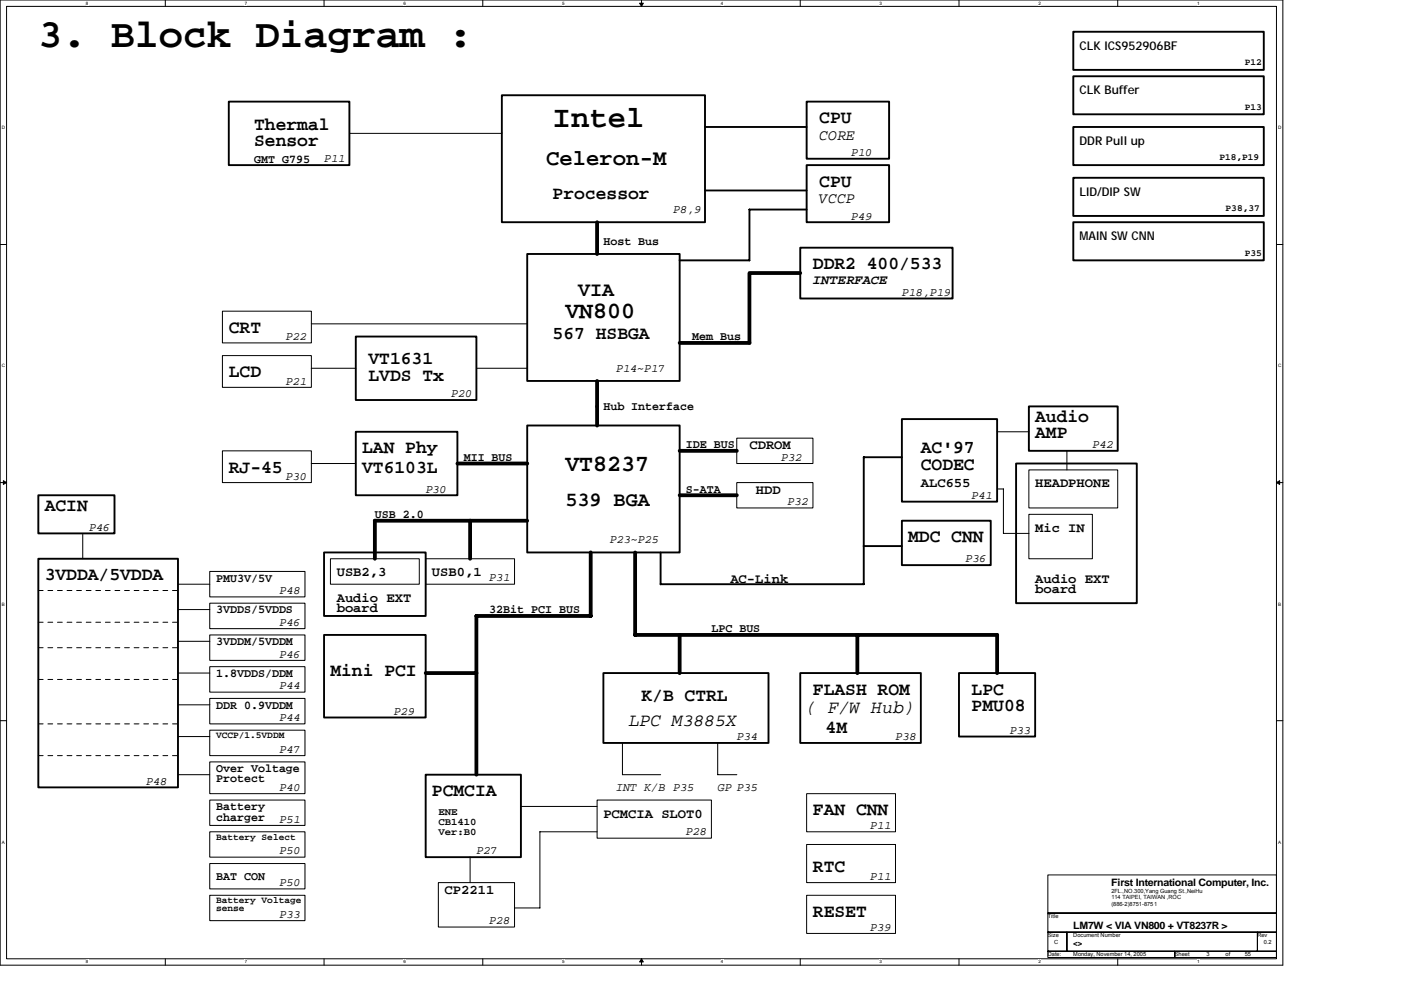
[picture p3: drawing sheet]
<svg xmlns="http://www.w3.org/2000/svg" width="297mm" height="210mm" viewBox="0 0 297 210" stroke-linecap="round" stroke-linejoin="round" font-family="sans-serif">
<path d="M0 0h272v204.6h-272zM1.4 1.4h269.2v201.9h-269.2z" fill="none" stroke="#000" stroke-width=".21"/>
<g fill="#fff">
<path d="M18.2 .1h.6v1.1h-.6z"/>
<path d="M18.2 203.4h.6v1.1h-.6z"/>
</g>
<path d="M35 0v1.4M35 203.3v1.3" fill="none" stroke="#000" stroke-width=".21"/>
<g fill="#fff">
<path d="M51.9 .1h.5v1.1h-.5z"/>
<path d="M51.9 203.4h.5v1.1h-.5z"/>
</g>
<path d="M68.7 0v1.4M68.7 203.3v1.3" fill="none" stroke="#000" stroke-width=".21"/>
<g fill="#fff">
<path d="M85.5 .1h.6v1.1h-.6z"/>
<path d="M85.5 203.4h.6v1.1h-.6z"/>
</g>
<path d="M102.4 0v1.4M102.4 203.3v1.3" fill="none" stroke="#000" stroke-width=".21"/>
<g fill="#fff">
<path d="M119.2 .1h.5v1.1h-.5z"/>
<path d="M119.2 203.4h.5v1.1h-.5z"/>
</g>
<path d="M136 0v1.4M136 203.3v1.3" fill="none" stroke="#000" stroke-width=".21"/>
<path d="M135.6 .7h.8l-.4 .7zM136 203.3l.4 .7h-.8z" fill="#000" stroke="#000" stroke-width=".21"/>
<g fill="#fff">
<path d="M152.8 .1h.6v1.1h-.6z"/>
<path d="M152.8 203.4h.6v1.1h-.6z"/>
</g>
<path d="M169.7 0v1.4M169.7 203.3v1.3" fill="none" stroke="#000" stroke-width=".21"/>
<g fill="#fff">
<path d="M186.5 .1h.5v1.1h-.5z"/>
<path d="M186.5 203.4h.5v1.1h-.5z"/>
</g>
<path d="M203.3 0v1.4M203.3 203.3v1.3" fill="none" stroke="#000" stroke-width=".21"/>
<g fill="#fff">
<path d="M220.2 .1h.5v1.1h-.5z"/>
<path d="M220.2 203.4h.5v1.1h-.5z"/>
</g>
<path d="M237 0v1.4M237 203.3v1.3" fill="none" stroke="#000" stroke-width=".21"/>
<g fill="#fff">
<path d="M253.8 .1h.5v1.1h-.5z"/>
<path d="M253.8 203.4h.5v1.1h-.5z"/>
<path d="M.4 26.6h.7v1h-.7z"/>
<path d="M271 26.6h.6v1h-.6z"/>
<path d="M.4 77.1h.7v1h-.7z"/>
<path d="M271 77.1h.6v1h-.6z"/>
</g>
<path d="M0 51.8h1.4M270.6 51.8h1.4" fill="none" stroke="#000" stroke-width=".21"/>
<g fill="#fff">
<path d="M.4 127.6h.6v1h-.6z"/>
<path d="M271 127.6h.6v1h-.6z"/>
</g>
<path d="M0 102.3h1.4M270.6 102.3h1.4" fill="none" stroke="#000" stroke-width=".21"/>
<path d="M.7 101.9l.7 .4-.7 .4zM270.6 102.3l.7-.4v.8z" fill="#000" stroke="#000" stroke-width=".21"/>
<g fill="#fff">
<path d="M.4 178h.6v1.1h-.6z"/>
<path d="M271 178h.6v1.1h-.6z"/>
</g>
<g fill="none" stroke="#000" stroke-width=".21">
<path d="M74.1 28.3h32.3M47.2 66h18.8v6.7h-18.8zM47.2 75.4h18.8v6.7h-18.8zM66 78.1h9.4M66 68.7h45.8M101 78.1h10.8M47.2 95.6h18.8v6.7h-18.8zM66 98.3h9.4M156.2 92.9h16.2v5.4h-16.2zM211.4 91.5h6.7M218.1 99.6h18.9v8.1h-18.9zM226.2 95.6v4"/>
<path d="M17.5 113.1v5.4M70.1 118.5h18.8v5.4h-18.8zM90.3 118.5h18.8v5.4h-18.8zM156.2 102.3h16.2v5.4h-16.2zM211.4 103.7h1.4l-.1 9.4h5.5M218.1 109.1h13.5v9.4h-13.5zM37.7 123.9h6.8M37.7 129.2h6.8M37.7 136h6.8M44.5 121.2h20.2v5.4h-20.2zM44.5 127.9h20.2v5.4h-20.2zM44.5 134.6h20.2v5.4h-20.2z"/>
<path d="M0 152.8h1.4M37.7 156.2h6.8M37.7 149.4h6.8M37.7 142.7h6.8M44.5 148.1h20.2v5.4h-20.2zM44.5 154.8h20.2v5.4h-20.2zM44.5 141.4h20.2v5.3h-20.2zM132 157.5v6.8h8.1M152.2 157.5v6.8h4M270.6 152.8h1.4M37.7 164.3h6.8M44.5 176.4h20.2v5.3h-20.2z"/>
<path d="M44.5 169.6h20.2v5.4h-20.2zM44.5 161.5h20.2v6.8h-20.2zM110.4 171h16.2M126.6 169.6h24.2v8.1h-24.2zM126.6 176.4h-12.1v16.1h-5.4M171 168.3h18.9v8.1h-18.9zM171 179h18.9v8.1h-18.9zM44.5 183.1h20.2v5.4h-20.2zM44.5 189.8h20.2v5.4h-20.2zM92.9 187.1h16.2v9.5h-16.2zM99.7 181.7v5.5M171 189.8h18.9v8.1h-18.9z"/>
<path d="M222.2 185.5h48.4v8.1h-48.4zM222.2 193.6h48.4v4h-48.4zM222.2 197.6h4v4.1h-4zM226.2 197.6h40.4v4.1h-40.4zM266.6 197.6h4v4.1h-4zM222.2 201.7h26.9v1.3h-26.9zM249.1 201.7h21.5v1.3h-21.5z"/>
</g>
<path d="M8.1 125.2h29.7M8.1 131.9h29.7M8.1 137.3h29.7M8.1 153.5h29.7M8.1 144.1h29.7M8.1 160.2h29.7" fill="none" stroke="#000" stroke-width=".21" stroke-dasharray="1 1 1 1 1 1 1 1"/>
<g fill="none" stroke="#000" stroke-width=".4">
<path d="M227.6 6.7h40.3v8.1h-40.3zM227.6 16.2h40.3v8h-40.3zM48.5 21.5h25.6v13.5h-25.6zM106.4 20.2h43.1v26.9h-43.1zM149.5 26.9h21.5M171 21.5h17.5v12.2h-17.5zM171 35h17.5v12.1h-17.5zM227.6 26.9h40.3v8.1h-40.3zM227.6 37.7h40.3v8.1h-40.3zM111.8 53.8h32.3v27h-32.3zM144.1 55.2h14.8M149.5 40.4h21.5"/>
<path d="M158.9 44.4h12.1M158.9 44.4v10.8M169.7 52.5h32.3v10.8h-32.3zM227.6 47.1h40.3v8.1h-40.3zM75.4 71.4h25.6v13.4h-25.6zM75.4 91.5h21.6v13.5h-21.6zM111.8 90.2h32.3v26.9h-32.3zM191.2 88.9h20.2v17.5h-20.2zM191.2 96.9h-8.1l.1 27h-43.1v-6.8M215.4 98.3h25.6v29.6h-25.6zM218.1 86.2h18.9v9.4h-18.9zM8.1 118.5h29.6v48.4h-29.6z"/>
<path d="M8.1 105h16.2v8.1h-16.2zM68.7 117.1h21.6v13.5h-21.6zM183.1 115.8h8.1M191.2 110.4h18.9v9.4h-18.9zM68.7 134.6h21.6v17.5h-21.6zM127.9 142.7h35v14.8h-35zM169.7 142.7h25.5v14.8h-25.5zM203.3 142.7h16.2v13.5h-16.2zM90.3 164.3h20.1v17.4h-20.1z"/>
</g>
<g fill="none" stroke="#000" stroke-width=".8">
<path d="M126.6 47.1v6.8M169.7 57.9h-10.8v14.8h-14.8M97 98.3h14.8M126.6 80.8v9.4M144.1 95.6h12.1M99.7 110.4v8.1M111.8 110.4h-32.3v8.1M125.2 117.1l.1 13.5h-24.3M134.7 117.1v17.5h76.7M144.1 105h12.1M101 130.6v33.7M144.1 134.6v8.1"/>
<path d="M181.8 134.6v8.1M211.4 134.6v8.1M90.3 142.7h10.7"/>
</g>
<text font-size="8.6" x="8.1" y="9.9">3. Block Diagram :</text>
<text font-size="6.5" x="117.2" y="26.9">Intel</text>
<g font-size="5">
<text x="119.9" y="67.5">VN800</text>
<text x="119.9" y="99.8">VT8237</text>
</g>
<text font-size="4.7" x="115.8" y="34.9">Celeron-M</text>
<g font-size="4.3">
<text x="122.6" y="62.8">VIA</text>
<text x="119.9" y="107.3">539 BGA</text>
</g>
<g font-size="3.9">
<text x="53.9" y="27.5">Thermal</text>
<text x="173.7" y="26.1">CPU</text>
<text x="53.9" y="30.9">Sensor</text>
<text x="173.7" y="39.6">CPU</text>
<text x="117.2" y="42.3">Processor</text>
<text x="172.4" y="57.1">DDR2 400/533</text>
<text x="48.5" y="70.5">CRT</text>
<text x="117.2" y="71.9">567 HSBGA</text>
<text x="78.1" y="77.3">VT1631</text>
<text x="48.5" y="80">LCD</text>
<text x="78.1" y="80.7">LVDS Tx</text>
<text x="219.5" y="89.4">Audio</text>
<text x="219.5" y="92.8">AMP</text>
<text x="48.5" y="100.2">RJ-45</text>
<text x="76.8" y="100.2">VT6103L</text>
<text x="76.8" y="96.1">LAN Phy</text>
<text x="195.2" y="96.1">AC'97</text>
<text x="195.2" y="99.5">CODEC</text>
<text x="9.5" y="108.2">ACIN</text>
<text x="192.5" y="115">MDC CNN</text>
<text x="9.5" y="123.1">3VDDA/5VDDA</text>
<text x="70.1" y="143.3">Mini PCI</text>
<text x="136" y="148.6">K/B CTRL</text>
<text x="172.4" y="147.3">FLASH ROM</text>
<text x="206" y="147.3">LPC</text>
<text x="133.3" y="153.9">LPC M3885X</text>
<text x="171" y="151.2">( F/W Hub)</text>
<text x="175" y="155.4">4M</text>
<text x="206" y="150.7">PMU08</text>
<text x="91.6" y="168.8">PCMCIA</text>
<text x="172.4" y="172.9">FAN CNN</text>
<text x="172.4" y="185">RTC</text>
<text x="172.4" y="194.4">RESET</text>
</g>
<g font-size="3.2">
<text x="173.7" y="29.6">CORE</text>
<text x="173.7" y="43.1">VCCP</text>
</g>
<g font-size="2.8">
<text x="172.4" y="60.3">INTERFACE</text>
<text x="158.9" y="95.2">CDROM</text>
<text x="160.2" y="104.7">HDD</text>
<text x="195.2" y="103.3">ALC655</text>
<text x="219.5" y="103.3">HEADPHONE</text>
<text x="219.5" y="112.8">Mic IN</text>
<text x="71.4" y="122.2">USB2,3</text>
<text x="91.6" y="122.2">USB0,1</text>
<text x="154.9" y="123.5">AC-Link</text>
<text x="219.5" y="123.5">Audio EXT</text>
<text x="219.5" y="125.7">board</text>
<text x="71.4" y="127.6">Audio EXT</text>
<text x="71.4" y="129.8">board</text>
<text x="127.9" y="173.3">PCMCIA SLOT0</text>
<text x="94.3" y="189.5">CP2211</text>
</g>
<g font-size="2.6">
<text x="228.9" y="10.6">CLK ICS952906BF</text>
<text x="228.9" y="20">CLK Buffer</text>
<text x="53.9" y="34.5">GMT G795</text>
<text x="68.7" y="34.4">P11</text>
<text x="180.4" y="33.1">P10</text>
<text x="228.9" y="30.8">DDR Pull up</text>
<text x="228.9" y="41.6">LID/DIP SW</text>
<text x="142.7" y="45.2">P8,9</text>
<text x="180.4" y="46.5">P49</text>
<text x="127.9" y="52">Host Bus</text>
<text x="228.9" y="51">MAIN SW CNN</text>
<text x="191.2" y="62.7">P18,P19</text>
<text x="60.6" y="72.1">P22</text>
<text x="146.8" y="72.2">Mem Bus</text>
<text x="60.6" y="81.6">P21</text>
<text x="130.6" y="78.9">P14~P17</text>
<text x="95.6" y="84.2">P20</text>
<text x="127.9" y="87">Hub Interface</text>
<text x="145.4" y="95">IDE BUS</text>
<text x="231.6" y="95">P42</text>
<text x="60.6" y="101.7">P30</text>
<text x="98.3" y="97.7">MII BUS</text>
<text x="165.6" y="97.7">P32</text>
<text x="90.3" y="104.4">P30</text>
<text x="145.4" y="104.5">S-ATA</text>
<text x="167" y="107.1">P32</text>
<text x="206" y="105.8">P41</text>
<text x="18.9" y="112.5">P46</text>
<text x="79.5" y="109.8">USB 2.0</text>
<text x="129.3" y="115.2">P23~P25</text>
<text x="204.7" y="119.3">P36</text>
<text x="45.8" y="123.3">PMU3V/5V</text>
<text x="59.3" y="126">P48</text>
<text x="103.7" y="123.3">P31</text>
<text x="45.8" y="130">3VDDS/5VDDS</text>
<text x="103.7" y="130">32Bit PCI BUS</text>
<text x="45.8" y="136.8">3VDDM/5VDDM</text>
<text x="59.3" y="132.7">P46</text>
<text x="150.8" y="134.1">LPC BUS</text>
<text x="45.8" y="143.5">1.8VDDS/DDM</text>
<text x="59.3" y="139.4">P46</text>
<text x="59.3" y="146.2">P44</text>
<text x="45.8" y="150.2">DDR 0.9VDDM</text>
<text x="59.3" y="152.9">P44</text>
<text x="83.5" y="151.6">P29</text>
<text x="214.1" y="155.6">P33</text>
<text x="59.3" y="159.6">P47</text>
<text x="156.2" y="156.9">P34</text>
<text x="189.9" y="156.9">P38</text>
<text x="31" y="166.4">P48</text>
<text x="45.8" y="163.7">Over Voltage</text>
<text x="45.8" y="165.9">Protect</text>
<text x="59.3" y="167.7">P40</text>
<text x="130.6" y="167.7">INT K/B P35</text>
<text x="152.2" y="167.7">GP P35</text>
<text x="45.8" y="171.8">Battery</text>
<text x="45.8" y="174">charger</text>
<text x="59.3" y="174.4">P51</text>
<text x="145.4" y="177.1">P28</text>
<text x="184.5" y="175.8">P11</text>
<text x="59.3" y="181.2">P50</text>
<text x="101" y="181.2">P27</text>
<text x="45.8" y="186.6">BAT CON</text>
<text x="59.3" y="187.9">P50</text>
<text x="184.5" y="186.6">P11</text>
<text x="59.3" y="194.6">P33</text>
<text x="103.7" y="196">P28</text>
<text x="184.5" y="197.3">P39</text>
</g>
<g font-size="2.2">
<text x="92.9" y="172.8">ENE</text>
<text x="92.9" y="174.9">CB1410</text>
<text x="92.9" y="177.1">Ver:B0</text>
<text x="235.6" y="187.9">First International Computer, Inc.</text>
<text x="227.6" y="197">LM7W &lt; VIA VN800 + VT8237R &gt;</text>
</g>
<g font-size="2">
<text x="263.9" y="13.8">P12</text>
<text x="263.9" y="23.2">P13</text>
<text x="258.5" y="34">P18,P19</text>
<text x="259.9" y="44.8">P38,37</text>
<text x="263.9" y="54.2">P35</text>
<text x="45.8" y="156.5">VCCP/1.5VDDM</text>
<text x="45.8" y="178.1">Battery Select</text>
<text x="45.8" y="191.5">Battery Voltage</text>
<text x="45.8" y="193.3">sense</text>
</g>
<text font-size="1.8" x="227.6" y="200.6">&lt;&gt;</text>
<g font-size="1.2">
<text x="235.6" y="189.3">2FL.,NO.300,Yang Guang St.,NeiHu</text>
<text x="235.6" y="190.6">114 TAIPEI, TAIWAN ,ROC</text>
<text x="222.2" y="194.7">Title</text>
<text x="235.6" y="192">(886-2)8751-8751</text>
<text x="222.2" y="198.7">Size</text>
<text x="222.2" y="202.8">Date:</text>
<text x="223.5" y="200.1">C</text>
<text x="227.6" y="198.7">Document Number</text>
<text x="227.6" y="202.8">Monday, November 14, 2005</text>
<text x="249.1" y="202.8">Sheet</text>
<text x="255.8" y="202.8">3</text>
<text x="259.9" y="202.8">of</text>
<text x="263.9" y="202.8">55</text>
<text x="266.6" y="198.7">Rev</text>
<text x="267.9" y="200.1">0.2</text>
</g>
<g font-size="1">
<text x="18.2" y="1">8</text>
<text x="51.9" y="1">7</text>
<text x="85.5" y="1">6</text>
<text x="119.2" y="1">5</text>
<text x="152.8" y="1">4</text>
<text x="186.5" y="1">3</text>
<text x="220.2" y="1">2</text>
<text x="253.8" y="1">1</text>
<text x=".4" y="27.4">D</text>
<text x="271" y="27.4">D</text>
<text x=".4" y="77.9">C</text>
<text x="271" y="77.9">C</text>
<text x=".4" y="128.4">B</text>
<text x="271" y="128.4">B</text>
<text x=".4" y="178.9">A</text>
<text x="271" y="178.9">A</text>
<text x="18.2" y="204.3">8</text>
<text x="51.9" y="204.3">7</text>
<text x="85.5" y="204.3">6</text>
<text x="119.2" y="204.3">5</text>
<text x="152.8" y="204.3">4</text>
<text x="186.5" y="204.3">3</text>
<text x="220.2" y="204.3">2</text>
<text x="253.8" y="204.3">1</text>
</g>
</svg>
